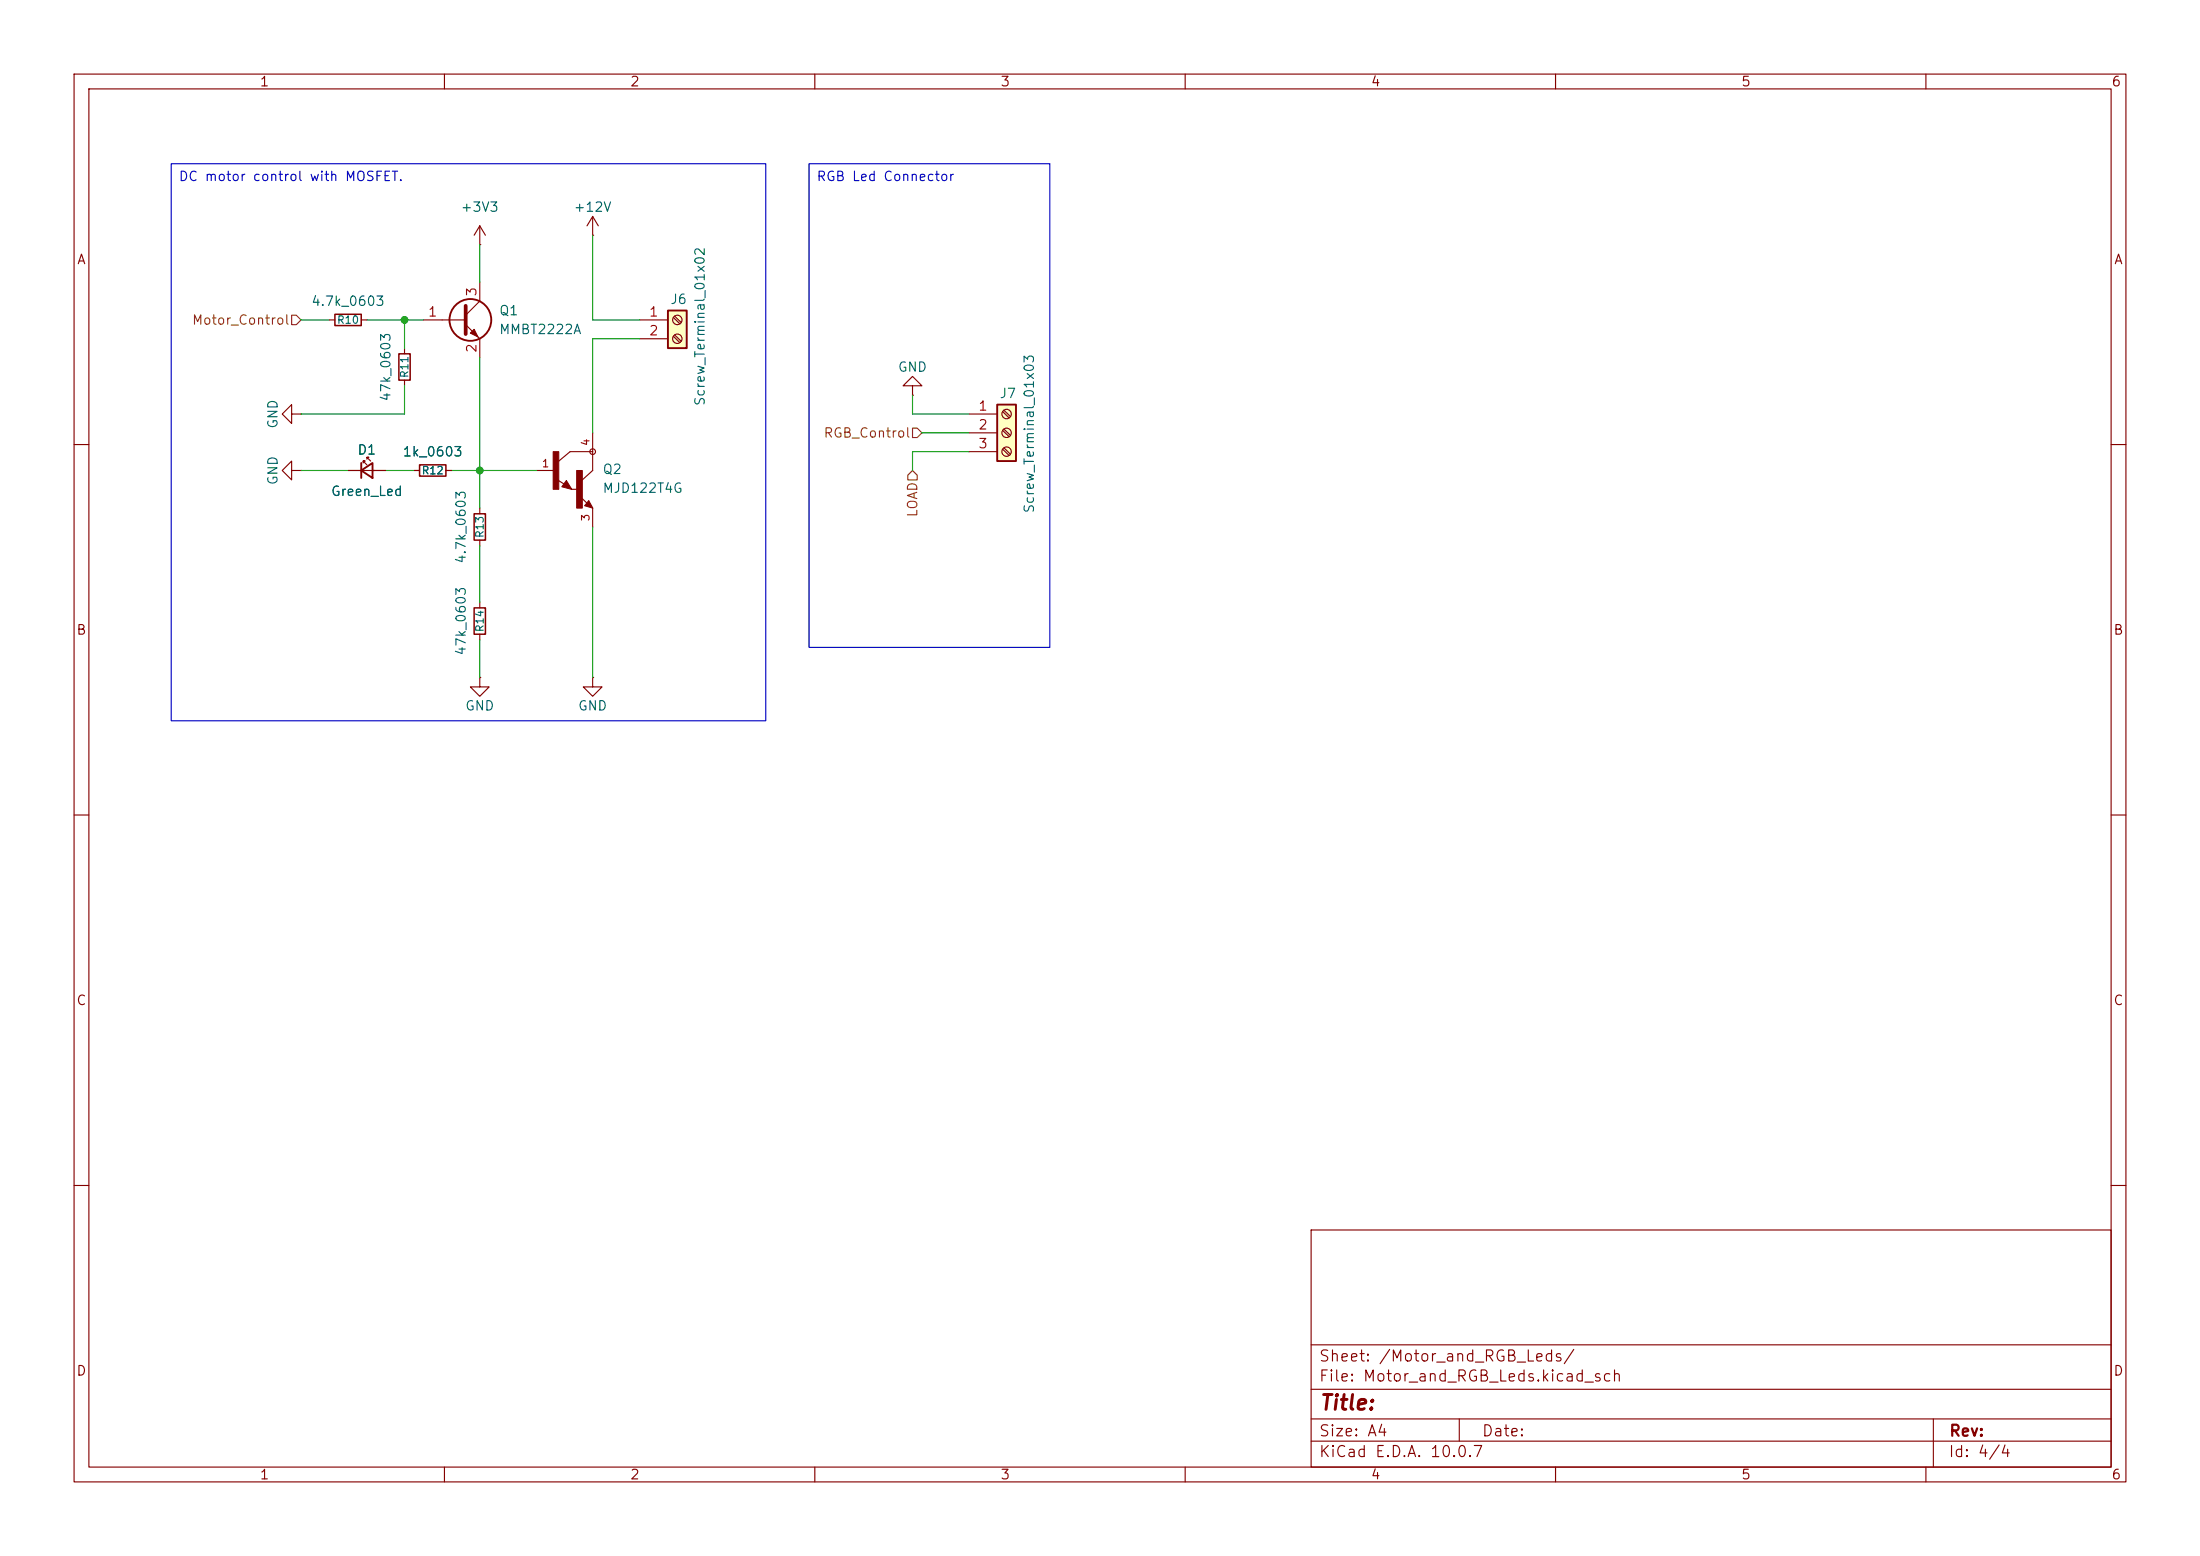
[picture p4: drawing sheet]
(kicad_sch
 (version 20260306)
 (generator "eeschema")
 (generator_version "10.0")
 (paper "A4")
 (lib_symbols
  (symbol "Connector:Screw_Terminal_01x02"
   (pin_names
    (offset 1.016) (hide yes)) (exclude_from_sim no) (in_bom yes) (on_board yes)
   (in_pos_files yes)
   (duplicate_pin_numbers_are_jumpers no)
   (property "Reference" "J" (at 0 2.54 0) (show_name no) (do_not_autoplace no) (effects (font (size 1.27 1.27))))
   (property "Value" "Screw_Terminal_01x02" (at 0 -5.08 0) (show_name no) (do_not_autoplace no) (effects (font (size 1.27 1.27))))
   (property "Footprint" "" (at 0 0 0) (show_name no) (do_not_autoplace no) (hide yes) (effects (font (size 1.27 1.27))))
   (property "Datasheet" "" (at 0 0 0) (show_name no) (do_not_autoplace no) (hide yes) (effects (font (size 1.27 1.27))))
   (property "Description" "Generic screw terminal, single row, 01x02, script generated (kicad-library-utils/schlib/autogen/connector/)" (at 0 0 0) (show_name no) (do_not_autoplace no) (hide yes) (effects (font (size 1.27 1.27))))
   (symbol "Screw_Terminal_01x02_1_1"
    (rectangle (start -1.27 1.27) (end 1.27 -3.81) (stroke (width 0.254) (type default)) (fill (type background)))
    (polyline (pts (xy -0.5334 0.3302) (xy 0.3302 -0.508)) (stroke (width 0.1524) (type default)) (fill (type none)))
    (polyline (pts (xy -0.5334 -2.2098) (xy 0.3302 -3.048)) (stroke (width 0.1524) (type default)) (fill (type none)))
    (polyline (pts (xy -0.3556 0.508) (xy 0.508 -0.3302)) (stroke (width 0.1524) (type default)) (fill (type none)))
    (polyline (pts (xy -0.3556 -2.032) (xy 0.508 -2.8702)) (stroke (width 0.1524) (type default)) (fill (type none)))
    (circle (center 0 0) (radius 0.635) (stroke (width 0.1524) (type default)) (fill (type none)))
    (circle (center 0 -2.54) (radius 0.635) (stroke (width 0.1524) (type default)) (fill (type none)))
    (pin passive line (at -5.08 0 0) (length 3.81) (name "Pin_1" (effects (font (size 1.27 1.27)))) (number "1" (effects (font (size 1.27 1.27)))))
    (pin passive line (at -5.08 -2.54 0) (length 3.81) (name "Pin_2" (effects (font (size 1.27 1.27)))) (number "2" (effects (font (size 1.27 1.27))))))
   (embedded_fonts no))
  (symbol "Connector:Screw_Terminal_01x03"
   (pin_names
    (offset 1.016) (hide yes)) (exclude_from_sim no) (in_bom yes) (on_board yes)
   (in_pos_files yes)
   (duplicate_pin_numbers_are_jumpers no)
   (property "Reference" "J" (at 0 5.08 0) (show_name no) (do_not_autoplace no) (effects (font (size 1.27 1.27))))
   (property "Value" "Screw_Terminal_01x03" (at 0 -5.08 0) (show_name no) (do_not_autoplace no) (effects (font (size 1.27 1.27))))
   (property "Footprint" "" (at 0 0 0) (show_name no) (do_not_autoplace no) (hide yes) (effects (font (size 1.27 1.27))))
   (property "Datasheet" "" (at 0 0 0) (show_name no) (do_not_autoplace no) (hide yes) (effects (font (size 1.27 1.27))))
   (property "Description" "Generic screw terminal, single row, 01x03, script generated (kicad-library-utils/schlib/autogen/connector/)" (at 0 0 0) (show_name no) (do_not_autoplace no) (hide yes) (effects (font (size 1.27 1.27))))
   (symbol "Screw_Terminal_01x03_1_1"
    (rectangle (start -1.27 3.81) (end 1.27 -3.81) (stroke (width 0.254) (type default)) (fill (type background)))
    (polyline (pts (xy -0.5334 2.8702) (xy 0.3302 2.032)) (stroke (width 0.1524) (type default)) (fill (type none)))
    (polyline (pts (xy -0.5334 0.3302) (xy 0.3302 -0.508)) (stroke (width 0.1524) (type default)) (fill (type none)))
    (polyline (pts (xy -0.5334 -2.2098) (xy 0.3302 -3.048)) (stroke (width 0.1524) (type default)) (fill (type none)))
    (polyline (pts (xy -0.3556 3.048) (xy 0.508 2.2098)) (stroke (width 0.1524) (type default)) (fill (type none)))
    (polyline (pts (xy -0.3556 0.508) (xy 0.508 -0.3302)) (stroke (width 0.1524) (type default)) (fill (type none)))
    (polyline (pts (xy -0.3556 -2.032) (xy 0.508 -2.8702)) (stroke (width 0.1524) (type default)) (fill (type none)))
    (circle (center 0 2.54) (radius 0.635) (stroke (width 0.1524) (type default)) (fill (type none)))
    (circle (center 0 0) (radius 0.635) (stroke (width 0.1524) (type default)) (fill (type none)))
    (circle (center 0 -2.54) (radius 0.635) (stroke (width 0.1524) (type default)) (fill (type none)))
    (pin passive line (at -5.08 2.54 0) (length 3.81) (name "Pin_1" (effects (font (size 1.27 1.27)))) (number "1" (effects (font (size 1.27 1.27)))))
    (pin passive line (at -5.08 0 0) (length 3.81) (name "Pin_2" (effects (font (size 1.27 1.27)))) (number "2" (effects (font (size 1.27 1.27)))))
    (pin passive line (at -5.08 -2.54 0) (length 3.81) (name "Pin_3" (effects (font (size 1.27 1.27)))) (number "3" (effects (font (size 1.27 1.27))))))
   (embedded_fonts no))
  (symbol "Device:LED_Small"
   (pin_numbers (hide yes))
   (pin_names
    (offset 0.254) (hide yes)) (exclude_from_sim no) (in_bom yes) (on_board yes)
   (in_pos_files yes)
   (duplicate_pin_numbers_are_jumpers no)
   (property "Reference" "D" (at -1.27 3.175 0) (show_name no) (do_not_autoplace no) (effects (font (size 1.27 1.27)) (justify left)))
   (property "Value" "LED_Small" (at -4.445 -2.54 0) (show_name no) (do_not_autoplace no) (effects (font (size 1.27 1.27)) (justify left)))
   (property "Footprint" "" (at 0 0 90) (show_name no) (do_not_autoplace no) (hide yes) (effects (font (size 1.27 1.27))))
   (property "Datasheet" "" (at 0 0 90) (show_name no) (do_not_autoplace no) (hide yes) (effects (font (size 1.27 1.27))))
   (property "Description" "Light emitting diode, small symbol" (at 0 0 0) (show_name no) (do_not_autoplace no) (hide yes) (effects (font (size 1.27 1.27))))
   (property "Sim.Pins" "1=K 2=A" (at 0 0 0) (show_name no) (do_not_autoplace no) (hide yes) (effects (font (size 1.27 1.27))))
   (symbol "LED_Small_0_1"
    (polyline (pts (xy -0.762 -1.016) (xy -0.762 1.016)) (stroke (width 0.254) (type default)) (fill (type none)))
    (polyline (pts (xy 0 0.762) (xy -0.508 1.27) (xy -0.254 1.27) (xy -0.508 1.27) (xy -0.508 1.016)) (stroke (width 0) (type default)) (fill (type none)))
    (polyline (pts (xy 0.508 1.27) (xy 0 1.778) (xy 0.254 1.778) (xy 0 1.778) (xy 0 1.524)) (stroke (width 0) (type default)) (fill (type none)))
    (polyline (pts (xy 0.762 -1.016) (xy -0.762 0) (xy 0.762 1.016) (xy 0.762 -1.016)) (stroke (width 0.254) (type default)) (fill (type none)))
    (polyline (pts (xy 1.016 0) (xy -0.762 0)) (stroke (width 0) (type default)) (fill (type none))))
   (symbol "LED_Small_1_1"
    (pin passive line (at -2.54 0 0) (length 1.778) (name "K" (effects (font (size 1.27 1.27)))) (number "1" (effects (font (size 1.27 1.27)))))
    (pin passive line (at 2.54 0 180) (length 1.778) (name "A" (effects (font (size 1.27 1.27)))) (number "2" (effects (font (size 1.27 1.27))))))
   (embedded_fonts no))
  (symbol "Device:R_Small"
   (pin_numbers (hide yes))
   (pin_names
    (offset 0.254) (hide yes)) (exclude_from_sim no) (in_bom yes) (on_board yes)
   (in_pos_files yes)
   (duplicate_pin_numbers_are_jumpers no)
   (property "Reference" "R" (at 0 0 90) (show_name no) (do_not_autoplace no) (effects (font (size 1.016 1.016))))
   (property "Value" "R_Small" (at 1.778 0 90) (show_name no) (do_not_autoplace no) (effects (font (size 1.27 1.27))))
   (property "Footprint" "" (at 0 0 0) (show_name no) (do_not_autoplace no) (hide yes) (effects (font (size 1.27 1.27))))
   (property "Datasheet" "" (at 0 0 0) (show_name no) (do_not_autoplace no) (hide yes) (effects (font (size 1.27 1.27))))
   (property "Description" "Resistor, small symbol" (at 0 0 0) (show_name no) (do_not_autoplace no) (hide yes) (effects (font (size 1.27 1.27))))
   (symbol "R_Small_0_1"
    (rectangle (start -0.762 1.778) (end 0.762 -1.778) (stroke (width 0.2032) (type default)) (fill (type none))))
   (symbol "R_Small_1_1"
    (pin passive line (at 0 2.54 270) (length 0.762) (name "" (effects (font (size 1.27 1.27)))) (number "1" (effects (font (size 1.27 1.27)))))
    (pin passive line (at 0 -2.54 90) (length 0.762) (name "" (effects (font (size 1.27 1.27)))) (number "2" (effects (font (size 1.27 1.27))))))
   (embedded_fonts no))
  (symbol "MJD122T4G:MJD122T4G"
   (pin_names
    (offset 1.016)) (exclude_from_sim no) (in_bom yes) (on_board yes)
   (in_pos_files yes)
   (duplicate_pin_numbers_are_jumpers no)
   (property "Reference" "Q" (at -3.81 7.62 0) (show_name no) (do_not_autoplace no) (effects (font (size 1.27 1.27)) (justify left bottom)))
   (property "Value" "MJD122T4G" (at -4.064 -12.7 0) (show_name no) (do_not_autoplace no) (effects (font (size 1.27 1.27)) (justify left bottom)))
   (property "Footprint" "MJD122T4G:DPAK229P990X238-4N" (at 0 0 0) (show_name no) (do_not_autoplace no) (hide yes) (effects (font (size 1.27 1.27)) (justify bottom)))
   (property "Datasheet" "" (at 0 0 0) (show_name no) (do_not_autoplace no) (hide yes) (effects (font (size 1.27 1.27))))
   (property "Description" "Bipolar (BJT) Transistor NPN - Darlington 100 V 8 A 4MHz 1.75 W Surface Mount DPAK" (at 0 0 0) (show_name no) (do_not_autoplace no) (hide yes) (effects (font (size 1.27 1.27)) (justify bottom)))
   (property "MF" "ON Semiconductor" (at 0 0 0) (show_name no) (do_not_autoplace no) (hide yes) (effects (font (size 1.27 1.27)) (justify bottom)))
   (property "PACKAGE" "DPAK ON Semiconductor" (at 0 0 0) (show_name no) (do_not_autoplace no) (hide yes) (effects (font (size 1.27 1.27)) (justify bottom)))
   (property "PRICE" "None" (at 0 0 0) (show_name no) (do_not_autoplace no) (hide yes) (effects (font (size 1.27 1.27)) (justify bottom)))
   (property "Package" "DPAK-3 ON Semiconductor" (at 0 0 0) (show_name no) (do_not_autoplace no) (hide yes) (effects (font (size 1.27 1.27)) (justify bottom)))
   (property "Check_prices" "https://www.snapeda.com/parts/MJD122T4G/Onsemi/view-part/?ref=eda" (at 0 0 0) (show_name no) (do_not_autoplace no) (hide yes) (effects (font (size 1.27 1.27)) (justify bottom)))
   (property "Price" "None" (at 0 0 0) (show_name no) (do_not_autoplace no) (hide yes) (effects (font (size 1.27 1.27)) (justify bottom)))
   (property "SnapEDA_Link" "https://www.snapeda.com/parts/MJD122T4G/Onsemi/view-part/?ref=snap" (at 0 0 0) (show_name no) (do_not_autoplace no) (hide yes) (effects (font (size 1.27 1.27)) (justify bottom)))
   (property "MP" "MJD122T4G" (at 0 0 0) (show_name no) (do_not_autoplace no) (hide yes) (effects (font (size 1.27 1.27)) (justify bottom)))
   (property "Availability" "In Stock" (at 0 0 0) (show_name no) (do_not_autoplace no) (hide yes) (effects (font (size 1.27 1.27)) (justify bottom)))
   (property "AVAILABILITY" "Unavailable" (at 0 0 0) (show_name no) (do_not_autoplace no) (hide yes) (effects (font (size 1.27 1.27)) (justify bottom)))
   (symbol "MJD122T4G_0_0"
    (rectangle (start -2.794 -2.54) (end -2.032 2.54) (stroke (width 0.1) (type default)) (fill (type outline)))
    (polyline (pts (xy -1.36 -1.8) (xy -2.332 -1.197)) (stroke (width 0.1524) (type default)) (fill (type none)))
    (polyline (pts (xy -1.01 -1.35) (xy -1.63 -2.2) (xy -0.27 -2.56) (xy -1.01 -1.35)) (stroke (width 0.0001) (type default)) (fill (type outline)))
    (polyline (pts (xy -0.508 2.54) (xy -2.032 1.27)) (stroke (width 0.1524) (type default)) (fill (type none)))
    (polyline (pts (xy 0.381 -2.54) (xy -0.254 -2.54)) (stroke (width 0.1524) (type default)) (fill (type none)))
    (rectangle (start 0.381 -5.08) (end 1.143 0) (stroke (width 0.1) (type default)) (fill (type outline)))
    (polyline (pts (xy 1.45 -4.76) (xy 2.01 -4.06) (xy 2.57 -5.09) (xy 1.45 -4.76)) (stroke (width 0.0001) (type default)) (fill (type outline)))
    (polyline (pts (xy 1.74 -4.38) (xy 0.943 -3.61)) (stroke (width 0.1524) (type default)) (fill (type none)))
    (polyline (pts (xy 2.54 2.54) (xy -0.508 2.54)) (stroke (width 0.1524) (type default)) (fill (type none)))
    (polyline (pts (xy 2.54 2.54) (xy 2.54 0)) (stroke (width 0.1524) (type default)) (fill (type none)))
    (circle (center 2.54 2.54) (radius 0.381) (stroke (width 0) (type default)) (fill (type none)))
    (polyline (pts (xy 2.54 0) (xy 1.143 -1.27)) (stroke (width 0.1524) (type default)) (fill (type none)))
    (pin passive line (at -5.08 0 0) (length 2.54) (name "" (effects (font (size 1.016 1.016)))) (number "1" (effects (font (size 1.016 1.016)))))
    (pin passive line (at 2.54 -7.62 90) (length 2.54) (name "" (effects (font (size 1.016 1.016)))) (number "3" (effects (font (size 1.016 1.016)))))
    (pin passive line (at 2.54 5.08 270) (length 2.54) (name "" (effects (font (size 1.016 1.016)))) (number "4" (effects (font (size 1.016 1.016))))))
   (embedded_fonts no))
  (symbol "Transistor_BJT:MMBT2222A"
   (pin_names
    (offset 0) (hide yes)) (exclude_from_sim no) (in_bom yes) (on_board yes)
   (in_pos_files yes)
   (duplicate_pin_numbers_are_jumpers no)
   (property "Reference" "Q" (at 5.08 1.905 0) (show_name no) (do_not_autoplace no) (effects (font (size 1.27 1.27)) (justify left)))
   (property "Value" "MMBT2222A" (at 5.08 0 0) (show_name no) (do_not_autoplace no) (effects (font (size 1.27 1.27)) (justify left)))
   (property "Footprint" "Package_TO_SOT_SMD:SOT-23" (at 5.08 -1.905 0) (show_name no) (do_not_autoplace no) (hide yes) (effects (font (size 1.27 1.27)
    (italic yes)) (justify left)))
   (property "Datasheet" "https://assets.nexperia.com/documents/data-sheet/MMBT2222A.pdf" (at 0 0 0) (show_name no) (do_not_autoplace no) (hide yes) (effects (font (size 1.27 1.27)) (justify left)))
   (property "Description" "600mA Ic, 40V Vce, NPN Transistor, SOT-23" (at 0 0 0) (show_name no) (do_not_autoplace no) (hide yes) (effects (font (size 1.27 1.27))))
   (property "Sim.Device" "NPN" (at 0 0 0) (show_name no) (do_not_autoplace no) (hide yes) (effects (font (size 1.27 1.27))))
   (property "Sim.Pins" "1=B 2=E 3=C" (at 0 0 0) (show_name no) (do_not_autoplace no) (hide yes) (effects (font (size 1.27 1.27))))
   (symbol "MMBT2222A_0_1"
    (polyline (pts (xy -2.54 0) (xy 0.635 0)) (stroke (width 0) (type default)) (fill (type none)))
    (polyline (pts (xy 0.635 1.905) (xy 0.635 -1.905)) (stroke (width 0.508) (type default)) (fill (type none)))
    (circle (center 1.27 0) (radius 2.8194) (stroke (width 0.254) (type default)) (fill (type none))))
   (symbol "MMBT2222A_1_1"
    (polyline (pts (xy 0.635 0.635) (xy 2.54 2.54)) (stroke (width 0) (type default)) (fill (type none)))
    (polyline (pts (xy 0.635 -0.635) (xy 2.54 -2.54)) (stroke (width 0) (type default)) (fill (type none)))
    (polyline (pts (xy 1.27 -1.778) (xy 1.778 -1.27) (xy 2.286 -2.286) (xy 1.27 -1.778)) (stroke (width 0) (type default)) (fill (type outline)))
    (pin input line (at -5.08 0 0) (length 2.54) (name "B" (effects (font (size 1.27 1.27)))) (number "1" (effects (font (size 1.27 1.27)))))
    (pin passive line (at 2.54 -5.08 90) (length 2.54) (name "E" (effects (font (size 1.27 1.27)))) (number "2" (effects (font (size 1.27 1.27)))))
    (pin passive line (at 2.54 5.08 270) (length 2.54) (name "C" (effects (font (size 1.27 1.27)))) (number "3" (effects (font (size 1.27 1.27))))))
   (embedded_fonts no))
  (symbol "power:+12V"
   (power global)
   (pin_numbers (hide yes))
   (pin_names
    (offset 0) (hide yes)) (exclude_from_sim no) (in_bom yes) (on_board yes)
   (in_pos_files yes)
   (duplicate_pin_numbers_are_jumpers no)
   (property "Reference" "#PWR" (at 0 -3.81 0) (show_name no) (do_not_autoplace no) (hide yes) (effects (font (size 1.27 1.27))))
   (property "Value" "+12V" (at 0 3.556 0) (show_name no) (do_not_autoplace no) (effects (font (size 1.27 1.27))))
   (property "Footprint" "" (at 0 0 0) (show_name no) (do_not_autoplace no) (hide yes) (effects (font (size 1.27 1.27))))
   (property "Datasheet" "" (at 0 0 0) (show_name no) (do_not_autoplace no) (hide yes) (effects (font (size 1.27 1.27))))
   (property "Description" "Power symbol creates a global label with name \"+12V\"" (at 0 0 0) (show_name no) (do_not_autoplace no) (hide yes) (effects (font (size 1.27 1.27))))
   (symbol "+12V_0_1"
    (polyline (pts (xy -0.762 1.27) (xy 0 2.54)) (stroke (width 0) (type default)) (fill (type none)))
    (polyline (pts (xy 0 2.54) (xy 0.762 1.27)) (stroke (width 0) (type default)) (fill (type none)))
    (polyline (pts (xy 0 0) (xy 0 2.54)) (stroke (width 0) (type default)) (fill (type none))))
   (symbol "+12V_1_1"
    (pin power_in line (at 0 0 90) (length 0) (name "" (effects (font (size 1.27 1.27)))) (number "1" (effects (font (size 1.27 1.27))))))
   (embedded_fonts no))
  (symbol "power:+3V3"
   (power global)
   (pin_numbers (hide yes))
   (pin_names
    (offset 0) (hide yes)) (exclude_from_sim no) (in_bom yes) (on_board yes)
   (in_pos_files yes)
   (duplicate_pin_numbers_are_jumpers no)
   (property "Reference" "#PWR" (at 0 -3.81 0) (show_name no) (do_not_autoplace no) (hide yes) (effects (font (size 1.27 1.27))))
   (property "Value" "+3V3" (at 0 3.556 0) (show_name no) (do_not_autoplace no) (effects (font (size 1.27 1.27))))
   (property "Footprint" "" (at 0 0 0) (show_name no) (do_not_autoplace no) (hide yes) (effects (font (size 1.27 1.27))))
   (property "Datasheet" "" (at 0 0 0) (show_name no) (do_not_autoplace no) (hide yes) (effects (font (size 1.27 1.27))))
   (property "Description" "Power symbol creates a global label with name \"+3V3\"" (at 0 0 0) (show_name no) (do_not_autoplace no) (hide yes) (effects (font (size 1.27 1.27))))
   (symbol "+3V3_0_1"
    (polyline (pts (xy -0.762 1.27) (xy 0 2.54)) (stroke (width 0) (type default)) (fill (type none)))
    (polyline (pts (xy 0 2.54) (xy 0.762 1.27)) (stroke (width 0) (type default)) (fill (type none)))
    (polyline (pts (xy 0 0) (xy 0 2.54)) (stroke (width 0) (type default)) (fill (type none))))
   (symbol "+3V3_1_1"
    (pin power_in line (at 0 0 90) (length 0) (name "" (effects (font (size 1.27 1.27)))) (number "1" (effects (font (size 1.27 1.27))))))
   (embedded_fonts no))
  (symbol "power:GND"
   (power global)
   (pin_numbers (hide yes))
   (pin_names
    (offset 0) (hide yes)) (exclude_from_sim no) (in_bom yes) (on_board yes)
   (in_pos_files yes)
   (duplicate_pin_numbers_are_jumpers no)
   (property "Reference" "#PWR" (at 0 -6.35 0) (show_name no) (do_not_autoplace no) (hide yes) (effects (font (size 1.27 1.27))))
   (property "Value" "GND" (at 0 -3.81 0) (show_name no) (do_not_autoplace no) (effects (font (size 1.27 1.27))))
   (property "Footprint" "" (at 0 0 0) (show_name no) (do_not_autoplace no) (hide yes) (effects (font (size 1.27 1.27))))
   (property "Datasheet" "" (at 0 0 0) (show_name no) (do_not_autoplace no) (hide yes) (effects (font (size 1.27 1.27))))
   (property "Description" "Power symbol creates a global label with name \"GND\" , ground" (at 0 0 0) (show_name no) (do_not_autoplace no) (hide yes) (effects (font (size 1.27 1.27))))
   (symbol "GND_0_1"
    (polyline (pts (xy 0 0) (xy 0 -1.27) (xy 1.27 -1.27) (xy 0 -2.54) (xy -1.27 -1.27) (xy 0 -1.27)) (stroke (width 0) (type default)) (fill (type none))))
   (symbol "GND_1_1"
    (pin power_in line (at 0 0 270) (length 0) (name "" (effects (font (size 1.27 1.27)))) (number "1" (effects (font (size 1.27 1.27))))))
   (embedded_fonts no)))
 (text_box "DC motor control with MOSFET."
  (exclude_from_sim no)
  (at 23.114 22.098 0)
  (size 80.264 75.184)
  (margins 0.9525 0.9525 0.9525 0.9525)
  (stroke (width 0) (type solid))
  (fill (type none))
  (effects (font (size 1.27 1.27)) (justify left top)))
 (text_box "RGB Led Connector"
  (exclude_from_sim no)
  (at 109.22 22.098 0)
  (size 32.512 65.278)
  (margins 0.9525 0.9525 0.9525 0.9525)
  (stroke (width 0) (type solid))
  (fill (type none))
  (effects (font (size 1.27 1.27)) (justify left top)))
 (junction
  (at 64.77 63.5)
  (diameter 0)
  (color 0 0 0 0))
 (junction
  (at 54.61 43.18)
  (diameter 0)
  (color 0 0 0 0))
 (wire
  (pts (xy 64.77 63.5) (xy 64.77 48.26))
  (stroke (width 0) (type default)))
 (wire
  (pts (xy 40.64 43.18) (xy 44.45 43.18))
  (stroke (width 0) (type default)))
 (wire
  (pts (xy 124.46 58.42) (xy 130.81 58.42))
  (stroke (width 0) (type default)))
 (wire
  (pts (xy 80.01 31.75) (xy 80.01 43.18))
  (stroke (width 0) (type default)))
 (wire
  (pts (xy 80.01 43.18) (xy 86.36 43.18))
  (stroke (width 0) (type default)))
 (wire
  (pts (xy 64.77 73.66) (xy 64.77 81.28))
  (stroke (width 0) (type default)))
 (wire
  (pts (xy 64.77 86.36) (xy 64.77 91.44))
  (stroke (width 0) (type default)))
 (wire
  (pts (xy 40.64 63.5) (xy 46.99 63.5))
  (stroke (width 0) (type default)))
 (wire
  (pts (xy 64.77 63.5) (xy 72.39 63.5))
  (stroke (width 0) (type default)))
 (wire
  (pts (xy 130.81 60.96) (xy 123.19 60.96))
  (stroke (width 0) (type default)))
 (wire
  (pts (xy 64.77 63.5) (xy 64.77 68.58))
  (stroke (width 0) (type default)))
 (wire
  (pts (xy 49.53 43.18) (xy 54.61 43.18))
  (stroke (width 0) (type default)))
 (wire
  (pts (xy 64.77 33.02) (xy 64.77 38.1))
  (stroke (width 0) (type default)))
 (wire
  (pts (xy 123.19 55.88) (xy 130.81 55.88))
  (stroke (width 0) (type default)))
 (wire
  (pts (xy 60.96 63.5) (xy 64.77 63.5))
  (stroke (width 0) (type default)))
 (wire
  (pts (xy 54.61 52.07) (xy 54.61 55.88))
  (stroke (width 0) (type default)))
 (wire
  (pts (xy 52.07 63.5) (xy 55.88 63.5))
  (stroke (width 0) (type default)))
 (wire
  (pts (xy 80.01 45.72) (xy 86.36 45.72))
  (stroke (width 0) (type default)))
 (wire
  (pts (xy 80.01 45.72) (xy 80.01 58.42))
  (stroke (width 0) (type default)))
 (wire
  (pts (xy 54.61 43.18) (xy 57.15 43.18))
  (stroke (width 0) (type default)))
 (wire
  (pts (xy 40.64 55.88) (xy 54.61 55.88))
  (stroke (width 0) (type default)))
 (wire
  (pts (xy 123.19 60.96) (xy 123.19 63.5))
  (stroke (width 0) (type default)))
 (wire
  (pts (xy 80.01 71.12) (xy 80.01 91.44))
  (stroke (width 0) (type default)))
 (wire
  (pts (xy 54.61 43.18) (xy 54.61 46.99))
  (stroke (width 0) (type default)))
 (wire
  (pts (xy 123.19 53.34) (xy 123.19 55.88))
  (stroke (width 0) (type default)))
 (hierarchical_label "RGB_Control"
  (shape input)
  (at 124.46 58.42 180)
  (effects (font (size 1.27 1.27)) (justify right)))
 (hierarchical_label "LOAD"
  (shape input)
  (at 123.19 63.5 270)
  (effects (font (size 1.27 1.27)) (justify right)))
 (hierarchical_label "Motor_Control"
  (shape input)
  (at 40.64 43.18 180)
  (effects (font (size 1.27 1.27)) (justify right)))
 (symbol
  (lib_id "Device:R_Small")
  (at 58.42 63.5 90)
  (unit 1)
  (body_style 1)
  (exclude_from_sim no)
  (in_bom yes)
  (on_board yes)
  (in_pos_files yes)
  (dnp no)
  (property "Reference" "R12" (at 58.42 63.5 90) (show_name no) (do_not_autoplace no) (effects (font (size 1.016 1.016))))
  (property "Value" "1k_0603" (at 58.42 60.96 90) (show_name no) (do_not_autoplace no) (effects (font (size 1.27 1.27))))
  (property "Footprint" "Resistor_SMD:R_0603_1608Metric" (at 58.42 63.5 0) (hide yes) (show_name no) (do_not_autoplace no) (effects (font (size 1.27 1.27))))
  (property "Datasheet" "" (at 58.42 63.5 0) (hide yes) (show_name no) (do_not_autoplace no) (effects (font (size 1.27 1.27))))
  (property "Description" "Resistor, small symbol" (at 58.42 63.5 0) (hide yes) (show_name no) (do_not_autoplace no) (effects (font (size 1.27 1.27))))
  (pin "2")
  (pin "1"))
 (symbol
  (lib_id "Device:R_Small")
  (at 54.61 49.53 180)
  (unit 1)
  (body_style 1)
  (exclude_from_sim no)
  (in_bom yes)
  (on_board yes)
  (in_pos_files yes)
  (dnp no)
  (property "Reference" "R11" (at 54.61 49.53 90) (show_name no) (do_not_autoplace no) (effects (font (size 1.016 1.016))))
  (property "Value" "47k_0603" (at 52.07 49.53 90) (show_name no) (do_not_autoplace no) (effects (font (size 1.27 1.27))))
  (property "Footprint" "Resistor_SMD:R_0603_1608Metric" (at 54.61 49.53 0) (hide yes) (show_name no) (do_not_autoplace no) (effects (font (size 1.27 1.27))))
  (property "Datasheet" "" (at 54.61 49.53 0) (hide yes) (show_name no) (do_not_autoplace no) (effects (font (size 1.27 1.27))))
  (property "Description" "Resistor, small symbol" (at 54.61 49.53 0) (hide yes) (show_name no) (do_not_autoplace no) (effects (font (size 1.27 1.27))))
  (pin "2")
  (pin "1"))
 (symbol
  (lib_id "power:+3V3")
  (at 64.77 33.02 0)
  (unit 1)
  (body_style 1)
  (exclude_from_sim no)
  (in_bom yes)
  (on_board yes)
  (in_pos_files yes)
  (dnp no)
  (fields_autoplaced yes)
  (property "Reference" "#PWR037" (at 64.77 36.83 0) (hide yes) (show_name no) (do_not_autoplace no) (effects (font (size 1.27 1.27))))
  (property "Value" "+3V3" (at 64.77 27.94 0) (show_name no) (do_not_autoplace no) (effects (font (size 1.27 1.27))))
  (property "Footprint" "" (at 64.77 33.02 0) (hide yes) (show_name no) (do_not_autoplace no) (effects (font (size 1.27 1.27))))
  (property "Datasheet" "" (at 64.77 33.02 0) (hide yes) (show_name no) (do_not_autoplace no) (effects (font (size 1.27 1.27))))
  (property "Description" "Power symbol creates a global label with name \"+3V3\"" (at 64.77 33.02 0) (hide yes) (show_name no) (do_not_autoplace no) (effects (font (size 1.27 1.27))))
  (pin "1"))
 (symbol
  (lib_id "Device:R_Small")
  (at 64.77 71.12 180)
  (unit 1)
  (body_style 1)
  (exclude_from_sim no)
  (in_bom yes)
  (on_board yes)
  (in_pos_files yes)
  (dnp no)
  (property "Reference" "R13" (at 64.77 71.12 90) (show_name no) (do_not_autoplace no) (effects (font (size 1.016 1.016))))
  (property "Value" "4.7k_0603" (at 62.23 71.12 90) (show_name no) (do_not_autoplace no) (effects (font (size 1.27 1.27))))
  (property "Footprint" "Resistor_SMD:R_0603_1608Metric" (at 64.77 71.12 0) (hide yes) (show_name no) (do_not_autoplace no) (effects (font (size 1.27 1.27))))
  (property "Datasheet" "" (at 64.77 71.12 0) (hide yes) (show_name no) (do_not_autoplace no) (effects (font (size 1.27 1.27))))
  (property "Description" "Resistor, small symbol" (at 64.77 71.12 0) (hide yes) (show_name no) (do_not_autoplace no) (effects (font (size 1.27 1.27))))
  (pin "2")
  (pin "1"))
 (symbol
  (lib_id "Device:R_Small")
  (at 64.77 83.82 180)
  (unit 1)
  (body_style 1)
  (exclude_from_sim no)
  (in_bom yes)
  (on_board yes)
  (in_pos_files yes)
  (dnp no)
  (property "Reference" "R14" (at 64.77 83.82 90) (show_name no) (do_not_autoplace no) (effects (font (size 1.016 1.016))))
  (property "Value" "47k_0603" (at 62.23 83.82 90) (show_name no) (do_not_autoplace no) (effects (font (size 1.27 1.27))))
  (property "Footprint" "Resistor_SMD:R_0603_1608Metric" (at 64.77 83.82 0) (hide yes) (show_name no) (do_not_autoplace no) (effects (font (size 1.27 1.27))))
  (property "Datasheet" "" (at 64.77 83.82 0) (hide yes) (show_name no) (do_not_autoplace no) (effects (font (size 1.27 1.27))))
  (property "Description" "Resistor, small symbol" (at 64.77 83.82 0) (hide yes) (show_name no) (do_not_autoplace no) (effects (font (size 1.27 1.27))))
  (pin "2")
  (pin "1"))
 (symbol
  (lib_id "Connector:Screw_Terminal_01x03")
  (at 135.89 58.42 0)
  (unit 1)
  (body_style 1)
  (exclude_from_sim no)
  (in_bom yes)
  (on_board yes)
  (in_pos_files yes)
  (dnp no)
  (property "Reference" "J7" (at 134.874 53.086 0) (show_name no) (do_not_autoplace no) (effects (font (size 1.27 1.27)) (justify left)))
  (property "Value" "Screw_Terminal_01x03" (at 138.938 69.342 90) (show_name no) (do_not_autoplace no) (effects (font (size 1.27 1.27)) (justify left)))
  (property "Footprint" "pcb:1x3_1727023" (at 135.89 58.42 0) (hide yes) (show_name no) (do_not_autoplace no) (effects (font (size 1.27 1.27))))
  (property "Datasheet" "https://www.phoenixcontact.com/en-us/products/printed-circuit-board-terminal-mkds-1-3-381-1727023?type=pdf" (at 135.89 58.42 0) (hide yes) (show_name no) (do_not_autoplace no) (effects (font (size 1.27 1.27))))
  (property "Description" "3.81MM PCB" (at 135.89 58.42 0) (hide yes) (show_name no) (do_not_autoplace no) (effects (font (size 1.27 1.27))))
  (pin "3")
  (pin "2")
  (pin "1"))
 (symbol
  (lib_id "power:GND")
  (at 40.64 63.5 270)
  (unit 1)
  (body_style 1)
  (exclude_from_sim no)
  (in_bom yes)
  (on_board yes)
  (in_pos_files yes)
  (dnp no)
  (property "Reference" "#PWR036" (at 34.29 63.5 0) (hide yes) (show_name no) (do_not_autoplace no) (effects (font (size 1.27 1.27))))
  (property "Value" "GND" (at 36.83 63.5 0) (show_name no) (do_not_autoplace no) (effects (font (size 1.27 1.27))))
  (property "Footprint" "" (at 40.64 63.5 0) (hide yes) (show_name no) (do_not_autoplace no) (effects (font (size 1.27 1.27))))
  (property "Datasheet" "" (at 40.64 63.5 0) (hide yes) (show_name no) (do_not_autoplace no) (effects (font (size 1.27 1.27))))
  (property "Description" "Power symbol creates a global label with name \"GND\" , ground" (at 40.64 63.5 0) (hide yes) (show_name no) (do_not_autoplace no) (effects (font (size 1.27 1.27))))
  (pin "1"))
 (symbol
  (lib_id "MJD122T4G:MJD122T4G")
  (at 77.47 63.5 0)
  (unit 1)
  (body_style 1)
  (exclude_from_sim no)
  (in_bom yes)
  (on_board yes)
  (in_pos_files yes)
  (dnp no)
  (fields_autoplaced yes)
  (property "Reference" "Q2" (at 81.28 63.3344 0) (show_name no) (do_not_autoplace no) (effects (font (size 1.27 1.27)) (justify left)))
  (property "Value" "MJD122T4G" (at 81.28 65.8744 0) (show_name no) (do_not_autoplace no) (effects (font (size 1.27 1.27)) (justify left)))
  (property "Footprint" "pcb:MJD122T4G" (at 77.47 63.5 0) (hide yes) (show_name no) (do_not_autoplace no) (effects (font (size 1.27 1.27)) (justify bottom)))
  (property "Datasheet" "" (at 77.47 63.5 0) (hide yes) (show_name no) (do_not_autoplace no) (effects (font (size 1.27 1.27))))
  (property "Description" "Bipolar (BJT) Transistor NPN - Darlington 100 V 8 A 4MHz 1.75 W Surface Mount DPAK" (at 77.47 63.5 0) (hide yes) (show_name no) (do_not_autoplace no) (effects (font (size 1.27 1.27)) (justify bottom)))
  (property "MF" "ON Semiconductor" (at 77.47 63.5 0) (hide yes) (show_name no) (do_not_autoplace no) (effects (font (size 1.27 1.27)) (justify bottom)))
  (property "PACKAGE" "DPAK ON Semiconductor" (at 77.47 63.5 0) (hide yes) (show_name no) (do_not_autoplace no) (effects (font (size 1.27 1.27)) (justify bottom)))
  (property "PRICE" "None" (at 77.47 63.5 0) (hide yes) (show_name no) (do_not_autoplace no) (effects (font (size 1.27 1.27)) (justify bottom)))
  (property "Package" "DPAK-3 ON Semiconductor" (at 77.47 63.5 0) (hide yes) (show_name no) (do_not_autoplace no) (effects (font (size 1.27 1.27)) (justify bottom)))
  (property "Check_prices" "https://www.snapeda.com/parts/MJD122T4G/Onsemi/view-part/?ref=eda" (at 77.47 63.5 0) (hide yes) (show_name no) (do_not_autoplace no) (effects (font (size 1.27 1.27)) (justify bottom)))
  (property "Price" "None" (at 77.47 63.5 0) (hide yes) (show_name no) (do_not_autoplace no) (effects (font (size 1.27 1.27)) (justify bottom)))
  (property "SnapEDA_Link" "https://www.snapeda.com/parts/MJD122T4G/Onsemi/view-part/?ref=snap" (at 77.47 63.5 0) (hide yes) (show_name no) (do_not_autoplace no) (effects (font (size 1.27 1.27)) (justify bottom)))
  (property "MP" "MJD122T4G" (at 77.47 63.5 0) (hide yes) (show_name no) (do_not_autoplace no) (effects (font (size 1.27 1.27)) (justify bottom)))
  (property "Availability" "In Stock" (at 77.47 63.5 0) (hide yes) (show_name no) (do_not_autoplace no) (effects (font (size 1.27 1.27)) (justify bottom)))
  (property "AVAILABILITY" "Unavailable" (at 77.47 63.5 0) (hide yes) (show_name no) (do_not_autoplace no) (effects (font (size 1.27 1.27)) (justify bottom)))
  (pin "4")
  (pin "1")
  (pin "3"))
 (symbol
  (lib_id "power:GND")
  (at 40.64 55.88 270)
  (unit 1)
  (body_style 1)
  (exclude_from_sim no)
  (in_bom yes)
  (on_board yes)
  (in_pos_files yes)
  (dnp no)
  (property "Reference" "#PWR035" (at 34.29 55.88 0) (hide yes) (show_name no) (do_not_autoplace no) (effects (font (size 1.27 1.27))))
  (property "Value" "GND" (at 36.83 55.88 0) (show_name no) (do_not_autoplace no) (effects (font (size 1.27 1.27))))
  (property "Footprint" "" (at 40.64 55.88 0) (hide yes) (show_name no) (do_not_autoplace no) (effects (font (size 1.27 1.27))))
  (property "Datasheet" "" (at 40.64 55.88 0) (hide yes) (show_name no) (do_not_autoplace no) (effects (font (size 1.27 1.27))))
  (property "Description" "Power symbol creates a global label with name \"GND\" , ground" (at 40.64 55.88 0) (hide yes) (show_name no) (do_not_autoplace no) (effects (font (size 1.27 1.27))))
  (pin "1"))
 (symbol
  (lib_id "power:GND")
  (at 80.01 91.44 0)
  (unit 1)
  (body_style 1)
  (exclude_from_sim no)
  (in_bom yes)
  (on_board yes)
  (in_pos_files yes)
  (dnp no)
  (property "Reference" "#PWR040" (at 80.01 97.79 0) (hide yes) (show_name no) (do_not_autoplace no) (effects (font (size 1.27 1.27))))
  (property "Value" "GND" (at 80.01 95.25 0) (show_name no) (do_not_autoplace no) (effects (font (size 1.27 1.27))))
  (property "Footprint" "" (at 80.01 91.44 0) (hide yes) (show_name no) (do_not_autoplace no) (effects (font (size 1.27 1.27))))
  (property "Datasheet" "" (at 80.01 91.44 0) (hide yes) (show_name no) (do_not_autoplace no) (effects (font (size 1.27 1.27))))
  (property "Description" "Power symbol creates a global label with name \"GND\" , ground" (at 80.01 91.44 0) (hide yes) (show_name no) (do_not_autoplace no) (effects (font (size 1.27 1.27))))
  (pin "1"))
 (symbol
  (lib_id "power:GND")
  (at 123.19 53.34 180)
  (unit 1)
  (body_style 1)
  (exclude_from_sim no)
  (in_bom yes)
  (on_board yes)
  (in_pos_files yes)
  (dnp no)
  (property "Reference" "#PWR041" (at 123.19 46.99 0) (hide yes) (show_name no) (do_not_autoplace no) (effects (font (size 1.27 1.27))))
  (property "Value" "GND" (at 123.19 49.53 0) (show_name no) (do_not_autoplace no) (effects (font (size 1.27 1.27))))
  (property "Footprint" "" (at 123.19 53.34 0) (hide yes) (show_name no) (do_not_autoplace no) (effects (font (size 1.27 1.27))))
  (property "Datasheet" "" (at 123.19 53.34 0) (hide yes) (show_name no) (do_not_autoplace no) (effects (font (size 1.27 1.27))))
  (property "Description" "Power symbol creates a global label with name \"GND\" , ground" (at 123.19 53.34 0) (hide yes) (show_name no) (do_not_autoplace no) (effects (font (size 1.27 1.27))))
  (pin "1"))
 (symbol
  (lib_id "power:GND")
  (at 64.77 91.44 0)
  (unit 1)
  (body_style 1)
  (exclude_from_sim no)
  (in_bom yes)
  (on_board yes)
  (in_pos_files yes)
  (dnp no)
  (property "Reference" "#PWR038" (at 64.77 97.79 0) (hide yes) (show_name no) (do_not_autoplace no) (effects (font (size 1.27 1.27))))
  (property "Value" "GND" (at 64.77 95.25 0) (show_name no) (do_not_autoplace no) (effects (font (size 1.27 1.27))))
  (property "Footprint" "" (at 64.77 91.44 0) (hide yes) (show_name no) (do_not_autoplace no) (effects (font (size 1.27 1.27))))
  (property "Datasheet" "" (at 64.77 91.44 0) (hide yes) (show_name no) (do_not_autoplace no) (effects (font (size 1.27 1.27))))
  (property "Description" "Power symbol creates a global label with name \"GND\" , ground" (at 64.77 91.44 0) (hide yes) (show_name no) (do_not_autoplace no) (effects (font (size 1.27 1.27))))
  (pin "1"))
 (symbol
  (lib_id "Device:LED_Small")
  (at 49.53 63.5 0)
  (unit 1)
  (body_style 1)
  (exclude_from_sim no)
  (in_bom yes)
  (on_board yes)
  (in_pos_files yes)
  (dnp no)
  (property "Reference" "D1" (at 49.53 60.706 0) (show_name no) (do_not_autoplace no) (effects (font (size 1.27 1.27))))
  (property "Value" "Green_Led" (at 49.53 66.294 0) (show_name no) (do_not_autoplace no) (effects (font (size 1.27 1.27))))
  (property "Footprint" "LED_SMD:LED_0603_1608Metric" (at 49.53 63.5 90) (hide yes) (show_name no) (do_not_autoplace no) (effects (font (size 1.27 1.27))))
  (property "Datasheet" "" (at 49.53 63.5 90) (hide yes) (show_name no) (do_not_autoplace no) (effects (font (size 1.27 1.27))))
  (property "Description" "Light emitting diode, small symbol" (at 49.53 63.5 0) (hide yes) (show_name no) (do_not_autoplace no) (effects (font (size 1.27 1.27))))
  (property "Sim.Pins" "1=K 2=A" (at 49.53 63.5 0) (hide yes) (show_name no) (do_not_autoplace no) (effects (font (size 1.27 1.27))))
  (pin "2")
  (pin "1"))
 (symbol
  (lib_id "power:+12V")
  (at 80.01 31.75 0)
  (unit 1)
  (body_style 1)
  (exclude_from_sim no)
  (in_bom yes)
  (on_board yes)
  (in_pos_files yes)
  (dnp no)
  (fields_autoplaced yes)
  (property "Reference" "#PWR039" (at 80.01 35.56 0) (hide yes) (show_name no) (do_not_autoplace no) (effects (font (size 1.27 1.27))))
  (property "Value" "+12V" (at 80.01 27.94 0) (show_name no) (do_not_autoplace no) (effects (font (size 1.27 1.27))))
  (property "Footprint" "" (at 80.01 31.75 0) (hide yes) (show_name no) (do_not_autoplace no) (effects (font (size 1.27 1.27))))
  (property "Datasheet" "" (at 80.01 31.75 0) (hide yes) (show_name no) (do_not_autoplace no) (effects (font (size 1.27 1.27))))
  (property "Description" "Power symbol creates a global label with name \"+12V\"" (at 80.01 31.75 0) (hide yes) (show_name no) (do_not_autoplace no) (effects (font (size 1.27 1.27))))
  (pin "1"))
 (symbol
  (lib_id "Transistor_BJT:MMBT2222A")
  (at 62.23 43.18 0)
  (unit 1)
  (body_style 1)
  (exclude_from_sim no)
  (in_bom yes)
  (on_board yes)
  (in_pos_files yes)
  (dnp no)
  (fields_autoplaced yes)
  (property "Reference" "Q1" (at 67.31 41.9099 0) (show_name no) (do_not_autoplace no) (effects (font (size 1.27 1.27)) (justify left)))
  (property "Value" "MMBT2222A" (at 67.31 44.4499 0) (show_name no) (do_not_autoplace no) (effects (font (size 1.27 1.27)) (justify left)))
  (property "Footprint" "Package_TO_SOT_SMD:SOT-23" (at 67.31 45.085 0) (hide yes) (show_name no) (do_not_autoplace no) (effects (font (size 1.27 1.27)
    (italic yes)) (justify left)))
  (property "Datasheet" "https://assets.nexperia.com/documents/data-sheet/MMBT2222A.pdf" (at 62.23 43.18 0) (hide yes) (show_name no) (do_not_autoplace no) (effects (font (size 1.27 1.27)) (justify left)))
  (property "Description" "600mA Ic, 40V Vce, NPN Transistor, SOT-23" (at 62.23 43.18 0) (hide yes) (show_name no) (do_not_autoplace no) (effects (font (size 1.27 1.27))))
  (property "Sim.Device" "NPN" (at 62.23 43.18 0) (hide yes) (show_name no) (do_not_autoplace no) (effects (font (size 1.27 1.27))))
  (property "Sim.Pins" "1=B 2=E 3=C" (at 62.23 43.18 0) (hide yes) (show_name no) (do_not_autoplace no) (effects (font (size 1.27 1.27))))
  (pin "1")
  (pin "3")
  (pin "2"))
 (symbol
  (lib_id "Device:R_Small")
  (at 46.99 43.18 90)
  (unit 1)
  (body_style 1)
  (exclude_from_sim no)
  (in_bom yes)
  (on_board yes)
  (in_pos_files yes)
  (dnp no)
  (property "Reference" "R10" (at 46.99 43.18 90) (show_name no) (do_not_autoplace no) (effects (font (size 1.016 1.016))))
  (property "Value" "4.7k_0603" (at 46.99 40.64 90) (show_name no) (do_not_autoplace no) (effects (font (size 1.27 1.27))))
  (property "Footprint" "Resistor_SMD:R_0603_1608Metric" (at 46.99 43.18 0) (hide yes) (show_name no) (do_not_autoplace no) (effects (font (size 1.27 1.27))))
  (property "Datasheet" "" (at 46.99 43.18 0) (hide yes) (show_name no) (do_not_autoplace no) (effects (font (size 1.27 1.27))))
  (property "Description" "Resistor, small symbol" (at 46.99 43.18 0) (hide yes) (show_name no) (do_not_autoplace no) (effects (font (size 1.27 1.27))))
  (pin "2")
  (pin "1"))
 (symbol
  (lib_id "Connector:Screw_Terminal_01x02")
  (at 91.44 43.18 0)
  (unit 1)
  (body_style 1)
  (exclude_from_sim no)
  (in_bom yes)
  (on_board yes)
  (in_pos_files yes)
  (dnp no)
  (property "Reference" "J6" (at 90.424 40.386 0) (show_name no) (do_not_autoplace no) (effects (font (size 1.27 1.27)) (justify left)))
  (property "Value" "Screw_Terminal_01x02" (at 94.488 54.864 90) (show_name no) (do_not_autoplace no) (effects (font (size 1.27 1.27)) (justify left)))
  (property "Footprint" "pcb:1x2_1727010" (at 91.44 43.18 0) (hide yes) (show_name no) (do_not_autoplace no) (effects (font (size 1.27 1.27))))
  (property "Datasheet" "https://www.phoenixcontact.com/en-us/products/printed-circuit-board-terminal-mkds-1-2-381-1727010?type=pdf" (at 91.44 43.18 0) (hide yes) (show_name no) (do_not_autoplace no) (effects (font (size 1.27 1.27))))
  (property "Description" "3.81MM PCB" (at 91.44 43.18 0) (hide yes) (show_name no) (do_not_autoplace no) (effects (font (size 1.27 1.27))))
  (pin "1")
  (pin "2")))
